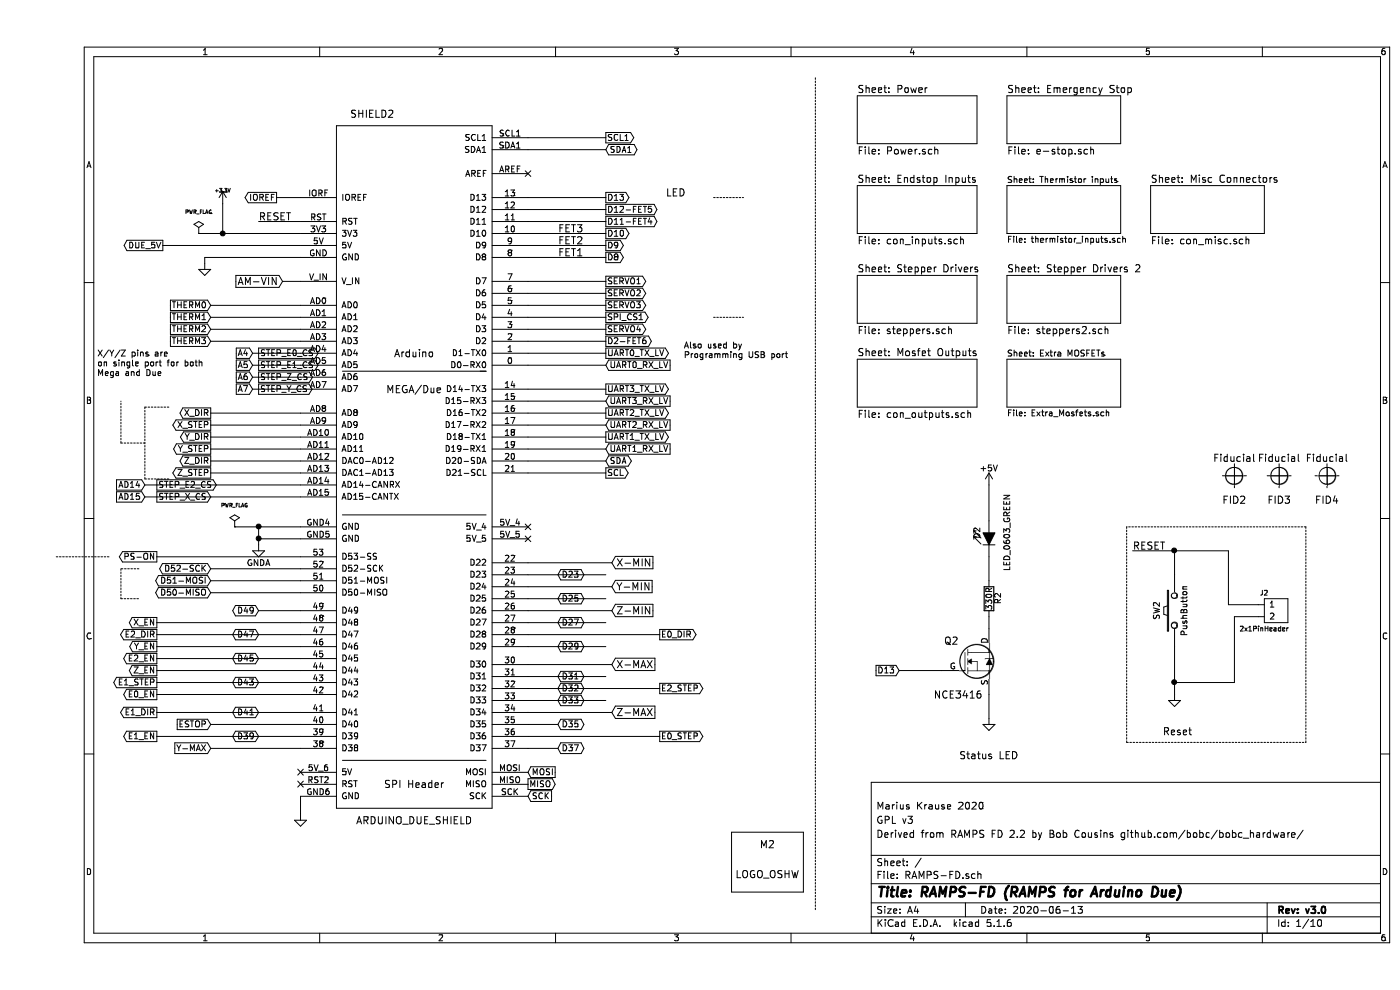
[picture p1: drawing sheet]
EESchema Schematic File Version 4
EELAYER 30 0
EELAYER END
$Descr A4 11693 8268
encoding utf-8
Sheet 1 10
Title "RAMPS-FD (RAMPS for Arduino Due)"
Date "2020-06-13"
Rev "v3.0"
Comp ""
Comment1 "Derived from RAMPS FD 2.2 by Bob Cousins github.com/bobc/bobc_hardware/"
Comment2 "GPL v3"
Comment3 "Marius Krause 2020"
Comment4 ""
$EndDescr
Text GLabel 900  4050 0    50   Input ~ 0
AD14
Text GLabel 900  4150 0    50   Input ~ 0
AD15
Text GLabel 1450 4750 0    50   BiDi ~ 0
D52-SCK
Text GLabel 1450 4950 0    50   BiDi ~ 0
D50-MISO
Text GLabel 4750 1250 2    50   BiDi ~ 0
SDA1
Text GLabel 4750 1150 2    50   Output ~ 0
SCL1
$Sheet
S 6850 800  1000 400 
U 5239FE5C
F0 "Power" 60
F1 "Power.sch" 60
$EndSheet
Text Notes 5400 3000 0    50   ~ 0
Also used by\nProgramming USB port
Text GLabel 4750 3750 2    50   Input ~ 0
UART1_RX_LV
Text GLabel 4750 3650 2    50   Output ~ 0
UART1_TX_LV
Text GLabel 2000 1650 0    50   Output ~ 0
IOREF
Text GLabel 2050 2350 0    60   Input ~ 0
AM-VIN
$Sheet
S 6850 2300 1000 400 
U 50FC2853
F0 "Stepper Drivers" 60
F1 "steppers.sch" 60
$EndSheet
$Sheet
S 8100 800  950  400 
U 5239FA54
F0 "Emergency Stop" 60
F1 "e-stop.sch" 60
$EndSheet
Text GLabel 1450 6050 0    50   Input ~ 0
ESTOP
$Sheet
S 8100 2300 950  400 
U 51B4E84F
F0 "Stepper Drivers 2" 60
F1 "steppers2.sch" 60
$EndSheet
Text Notes 500  3150 0    50   ~ 0
X/Y/Z pins are\non single port for both\nMega and Due
$Comp
L RAMPS-FD:ARDUINO_DUE_SHIELD SHIELD2
U 1 1
P 3200 3800
F 0 "SHIELD2" H 2800 6650 60  0000 C CNN
F 1 "ARDUINO_DUE_SHIELD" H 3150 750 60  0000 C CNN
F 2 "RAMPS-FD:ARDUINO_MEGA_DUE_SHIELD_FOOTPRINT_RMC" H 3200 3800 60  0001 C CNN
F 3 "" H 3200 3800 60  0001 C CNN
F 4 "yes" H 0   0   50  0001 C CNN "Fitted"
F 5 "LCSC: 1xC124372 5xC124381 1xC168945" H 0   0   50  0001 C CNN "Ordering"
	1    3200 3800
	1    0    0    -1  
$EndComp
Text GLabel 1450 4850 0    50   BiDi ~ 0
D51-MOSI
Text GLabel 1000 4650 0    50   Output ~ 0
PS-ON
Text GLabel 1800 3250 0    50   Input ~ 0
A7
Text GLabel 1800 3150 0    50   Input ~ 0
A6
Text GLabel 1450 2850 0    50   Input ~ 0
THERM3
$Sheet
S 9300 1550 950  400 
U 5176EFAC
F0 "Misc Connectors" 60
F1 "con_misc.sch" 60
$EndSheet
Text GLabel 5200 5750 2    50   Output ~ 0
E2_STEP
Text GLabel 1000 5300 0    50   Output ~ 0
E2_DIR
Text GLabel 1000 5500 0    50   Output ~ 0
E2_EN
$Sheet
S 6850 3000 1000 400 
U 50FC3D20
F0 "Mosfet Outputs" 60
F1 "con_outputs.sch" 60
$EndSheet
Text GLabel 4750 1850 2    50   Output ~ 0
D11-FET4
$Comp
L RAMPS-FD:LOGO_OSHW M2
U 1 1
P 6100 7200
F 0 "M2" H 6100 7350 60  0000 C CNN
F 1 "LOGO_OSHW" H 6100 7100 60  0000 C CNN
F 2 "RAMPS-FD:OSHW_logo_2" H 6000 7250 60  0001 C CNN
F 3 "" H 6100 7200 60  0001 C CNN
F 4 "No" H 6100 7200 60  0001 C CNN "Populate"
	1    6100 7200
	1    0    0    -1  
$EndComp
Text GLabel 4350 5850 2    50   BiDi ~ 0
D33
Text GLabel 4350 6050 2    50   BiDi ~ 0
D35
Text GLabel 4350 6250 2    50   BiDi ~ 0
D37
Text GLabel 1850 6150 0    50   BiDi ~ 0
D39
Text GLabel 1850 5950 0    50   BiDi ~ 0
D41
Text GLabel 1850 5700 0    50   BiDi ~ 0
D43
Text GLabel 1850 5500 0    50   BiDi ~ 0
D45
Text GLabel 1850 5300 0    50   BiDi ~ 0
D47
Text GLabel 1850 5100 0    50   BiDi ~ 0
D49
Text GLabel 1800 3050 0    50   Input ~ 0
A5
NoConn ~ 2200 6550
$Comp
L power:GND #PWR08
U 1 1
P 2200 6800
F 0 "#PWR08" H 2200 6800 30  0001 C CNN
F 1 "GND" H 2200 6730 30  0001 C CNN
F 2 "" H 2200 6800 60  0001 C CNN
F 3 "" H 2200 6800 60  0001 C CNN
	1    2200 6800
	1    0    0    -1  
$EndComp
Text GLabel 4100 6450 2    50   Input ~ 0
MOSI
Text GLabel 4100 6650 2    50   Input ~ 0
SCK
Text GLabel 4100 6550 2    50   Output ~ 0
MISO
Text GLabel 1800 2950 0    50   Input ~ 0
A4
Text GLabel 4750 3050 2    50   Input ~ 0
UART0_RX_LV
Text GLabel 4750 2950 2    50   Output ~ 0
UART0_TX_LV
Text GLabel 4750 3950 2    50   Output ~ 0
SCL
Text GLabel 4750 3850 2    50   BiDi ~ 0
SDA
Text GLabel 4800 5100 2    60   Input ~ 0
Z-MIN
Text GLabel 4800 5950 2    60   Input ~ 0
Z-MAX
Text GLabel 1450 6250 0    50   Input ~ 0
Y-MAX
Text GLabel 4800 4900 2    60   Input ~ 0
Y-MIN
Text GLabel 4800 4700 2    60   Input ~ 0
X-MIN
Text GLabel 4800 5550 2    60   Input ~ 0
X-MAX
Text Label 4350 1950 0    60   ~ 0
FET3
Text Label 4350 2050 0    60   ~ 0
FET2
Text Label 4350 2150 0    60   ~ 0
FET1
Text GLabel 4750 2150 2    50   Output ~ 0
D8
Text GLabel 4750 2050 2    50   Output ~ 0
D9
Text GLabel 4750 1950 2    50   Output ~ 0
D10
Text GLabel 4750 2350 2    50   Output ~ 0
SERVO1
Text GLabel 4750 2450 2    50   Output ~ 0
SERVO2
Text GLabel 4750 2550 2    50   Output ~ 0
SERVO3
Text GLabel 4750 2750 2    50   Output ~ 0
SERVO4
$Sheet
S 6850 1550 1000 400 
U 50FC37D4
F0 "Endstop Inputs" 60
F1 "con_inputs.sch" 60
$EndSheet
Text GLabel 1450 3950 0    50   Output ~ 0
Z_STEP
Text GLabel 1450 3850 0    50   Output ~ 0
Z_DIR
$Comp
L power:PWR_FLAG #FLG02
U 1 1
P 1350 1950
F 0 "#FLG02" H 1350 2045 30  0001 C CNN
F 1 "PWR_FLAG" H 1350 2130 30  0000 C CNN
F 2 "" H 1350 1950 60  0001 C CNN
F 3 "~" H 1350 1950 60  0001 C CNN
	1    1350 1950
	1    0    0    -1  
$EndComp
Text GLabel 1000 5700 0    50   Output ~ 0
E1_STEP
Text GLabel 1000 5200 0    50   Output ~ 0
X_EN
Text GLabel 1000 5950 0    50   Output ~ 0
E1_DIR
Text GLabel 1000 6150 0    50   Output ~ 0
E1_EN
Text GLabel 5200 5300 2    50   Output ~ 0
E0_DIR
Text GLabel 5200 6150 2    50   Output ~ 0
E0_STEP
Text GLabel 1000 5800 0    50   Output ~ 0
E0_EN
Text GLabel 1450 2750 0    50   Input ~ 0
THERM2
Text GLabel 1450 2650 0    50   Input ~ 0
THERM1
Text GLabel 1450 2550 0    50   Input ~ 0
THERM0
Text GLabel 1000 5600 0    50   Output ~ 0
Z_EN
Text GLabel 1450 3650 0    50   Output ~ 0
Y_DIR
Text GLabel 1450 3750 0    50   Output ~ 0
Y_STEP
Text GLabel 1000 5400 0    50   Output ~ 0
Y_EN
Text GLabel 1450 3450 0    50   Output ~ 0
X_DIR
Text GLabel 1450 3550 0    50   Output ~ 0
X_STEP
Text Notes 9400 6150 0    60   ~ 0
Reset
Text Notes 7700 6350 0    60   ~ 0
Status LED
$Comp
L power:GND #PWR06
U 1 1
P 9500 5800
F 0 "#PWR06" H 9500 5800 30  0001 C CNN
F 1 "GND" H 9500 5730 30  0001 C CNN
F 2 "" H 9500 5800 60  0001 C CNN
F 3 "" H 9500 5800 60  0001 C CNN
	1    9500 5800
	1    0    0    -1  
$EndComp
$Comp
L RAMPS-FD:PushButton SW2
U 1 1
P 9500 5100
F 0 "SW2" H 9500 5250 50  0000 C CNN
F 1 "PushButton" H 9500 5020 50  0000 C CNN
F 2 "RAMPS-FD:SW_6x6_SMD" H 9500 5100 60  0001 C CNN
F 3 "" H 9500 5100 60  0001 C CNN
F 4 "yes" H 0   0   50  0001 C CNN "Fitted"
F 5 "LCSC: C273496" H 0   0   50  0001 C CNN "Ordering"
F 6 "0,497955" H 0   0   50  0001 C CNN "Price (USD)"
	1    9500 5100
	0    -1   1    0   
$EndComp
Text Label 9150 4600 0    60   ~ 0
RESET
Text Label 1850 1850 0    60   ~ 0
RESET
$Comp
L power:GND #PWR07
U 1 1
P 7950 6000
F 0 "#PWR07" H 7950 6000 30  0001 C CNN
F 1 "GND" H 7950 5930 30  0001 C CNN
F 2 "" H 7950 6000 60  0001 C CNN
F 3 "" H 7950 6000 60  0001 C CNN
	1    7950 6000
	1    0    0    -1  
$EndComp
$Comp
L RAMPS-FD:LED_0603_GREEN D2
U 1 1
P 7950 4450
F 0 "D2" H 7950 4550 50  0000 C CNN
F 1 "LED_0603_GREEN" H 7950 4300 50  0000 C CNN
F 2 "RAMPS-FD:LED_0603" H 7950 4450 60  0001 C CNN
F 3 "https://datasheet.lcsc.com/szlcsc/1811141223_TOGIALED-TJ-S1608SW6TGLC2G-A5_C192316.pdf" H 7950 4450 60  0001 C CNN
F 4 "yes" H 0   0   50  0001 C CNN "Fitted"
F 5 "LCSC: C192316" H 0   0   50  0001 C CNN "Ordering"
F 6 "0,021656" H 0   0   50  0001 C CNN "Price (USD)"
	1    7950 4450
	0    -1   -1   0   
$EndComp
$Comp
L power:+3.3V #PWR02
U 1 1
P 1550 1700
F 0 "#PWR02" H 1550 1660 30  0001 C CNN
F 1 "+3.3V" H 1550 1810 30  0000 C CNN
F 2 "" H 1550 1700 60  0001 C CNN
F 3 "" H 1550 1700 60  0001 C CNN
	1    1550 1700
	1    0    0    -1  
$EndComp
$Comp
L power:GND #PWR03
U 1 1
P 1400 2200
F 0 "#PWR03" H 1400 2200 30  0001 C CNN
F 1 "GND" H 1400 2130 30  0001 C CNN
F 2 "" H 1400 2200 60  0001 C CNN
F 3 "" H 1400 2200 60  0001 C CNN
	1    1400 2200
	1    0    0    -1  
$EndComp
Text GLabel 4750 2650 2    50   Output ~ 0
SPI_CS1
Text GLabel 4750 3350 2    50   Input ~ 0
UART3_RX_LV
Text GLabel 4750 3250 2    50   Output ~ 0
UART3_TX_LV
Text GLabel 4750 3550 2    50   Input ~ 0
UART2_RX_LV
Text GLabel 4750 3450 2    50   Output ~ 0
UART2_TX_LV
Text GLabel 4750 1750 2    50   Output ~ 0
D12-FET5
Text GLabel 4750 2850 2    50   Output ~ 0
D2-FET6
$Sheet
S 8100 3000 950  400 
U 523E5F7E
F0 "Extra MOSFETs" 50
F1 "Extra_Mosfets.sch" 50
$EndSheet
Text GLabel 4350 5750 2    50   BiDi ~ 0
D32
Text GLabel 4750 1650 2    50   Output ~ 0
D13
$Comp
L RAMPS-FD:2x1PinHeader J2
U 1 1
P 10250 5050
F 0 "J2" H 10250 5150 40  0000 C CNN
F 1 "2x1PinHeader" H 10250 4850 40  0000 C CNN
F 2 "RAMPS-FD:PinHeader_1x02_P2.54mm_Vertical" H 10250 5050 60  0001 C CNN
F 3 "" H 10250 5050 60  0000 C CNN
F 4 "yes" H 0   0   50  0001 C CNN "Fitted"
F 5 "LCSC: C124375" H 0   0   50  0001 C CNN "Ordering"
F 6 "0,015147" H 0   0   50  0001 C CNN "Price (USD)"
	1    10250 5050
	1    0    0    -1  
$EndComp
$Sheet
S 8100 1550 950  400 
U 52C42F11
F0 "Thermistor inputs" 50
F1 "thermistor_inputs.sch" 50
$EndSheet
Text GLabel 1050 2050 0    50   Output ~ 0
DUE_5V
NoConn ~ 2200 6450
NoConn ~ 4100 4400
NoConn ~ 4100 4500
$Comp
L power:GNDA #PWR05
U 1 1
P 1850 4550
F 0 "#PWR05" H 1850 4300 50  0001 C CNN
F 1 "GNDA" H 1850 4400 50  0000 C CNN
F 2 "" H 1850 4550 50  0000 C CNN
F 3 "" H 1850 4550 50  0000 C CNN
	1    1850 4550
	1    0    0    -1  
$EndComp
$Comp
L power:PWR_FLAG #FLG03
U 1 1
P 1650 4400
F 0 "#FLG03" H 1650 4495 30  0001 C CNN
F 1 "PWR_FLAG" H 1650 4580 30  0000 C CNN
F 2 "" H 1650 4400 60  0001 C CNN
F 3 "~" H 1650 4400 60  0001 C CNN
	1    1650 4400
	1    0    0    -1  
$EndComp
$Comp
L power:+5V #PWR04
U 1 1
P 7950 4050
F 0 "#PWR04" H 7950 3900 50  0001 C CNN
F 1 "+5V" H 7950 4190 50  0000 C CNN
F 2 "" H 7950 4050 50  0000 C CNN
F 3 "" H 7950 4050 50  0000 C CNN
	1    7950 4050
	1    0    0    -1  
$EndComp
NoConn ~ 4100 1450
Wire Wire Line
	2200 4150 900  4150
Wire Notes Line
	1100 4000 900  4000
Wire Notes Line
	900  4000 900  3400
Wire Wire Line
	4800 4700 4100 4700
Wire Wire Line
	1450 3650 2200 3650
Wire Wire Line
	1450 3850 2200 3850
Wire Wire Line
	1000 5800 2200 5800
Wire Wire Line
	4100 6250 4350 6250
Wire Wire Line
	1000 5950 2200 5950
Wire Wire Line
	1000 5700 2200 5700
Wire Wire Line
	1000 5300 2200 5300
Wire Wire Line
	4750 3450 4100 3450
Wire Wire Line
	2200 5100 1850 5100
Wire Wire Line
	2200 6650 2200 6800
Wire Wire Line
	4100 2950 4750 2950
Wire Wire Line
	4750 3850 4100 3850
Wire Wire Line
	4750 3250 4100 3250
Wire Wire Line
	4100 2850 4750 2850
Wire Wire Line
	4750 2150 4100 2150
Wire Wire Line
	4750 1950 4100 1950
Wire Wire Line
	4750 2650 4100 2650
Wire Wire Line
	4750 2550 4100 2550
Wire Wire Line
	4750 1850 4100 1850
Wire Notes Line
	10600 6200 10600 4400
Wire Notes Line
	10600 4400 9100 4400
Wire Wire Line
	1000 5400 2200 5400
Wire Wire Line
	1350 1950 1550 1950
Wire Wire Line
	4100 6150 5200 6150
Wire Wire Line
	4100 4900 4800 4900
Wire Wire Line
	4100 5300 5200 5300
Wire Wire Line
	4100 5950 4800 5950
Wire Wire Line
	2200 3950 1450 3950
Wire Wire Line
	2200 3250 1800 3250
Wire Wire Line
	2200 2750 1450 2750
Wire Wire Line
	2200 2550 1450 2550
Wire Wire Line
	9500 5400 9500 5700
Wire Wire Line
	1550 1950 1550 1700
Wire Wire Line
	7950 4850 7950 4650
Wire Wire Line
	1850 1850 2200 1850
Wire Wire Line
	2050 2350 2200 2350
Wire Wire Line
	1450 2650 2200 2650
Wire Wire Line
	2200 3150 1800 3150
Wire Wire Line
	1450 3450 2200 3450
Wire Wire Line
	900  4050 2200 4050
Wire Wire Line
	2200 6250 1450 6250
Wire Wire Line
	4800 5550 4100 5550
Wire Wire Line
	4800 5100 4100 5100
Wire Wire Line
	1450 4750 2200 4750
Wire Wire Line
	1450 4950 2200 4950
Wire Wire Line
	1450 4850 2200 4850
Wire Wire Line
	2200 1650 2000 1650
Wire Wire Line
	4750 1150 4100 1150
Wire Wire Line
	4750 1250 4100 1250
Connection ~ 1550 1950
Wire Wire Line
	2200 5200 1000 5200
Wire Wire Line
	4750 1650 4100 1650
Wire Notes Line
	9100 4400 9100 6200
Wire Notes Line
	9100 6200 10600 6200
Wire Wire Line
	4750 2450 4100 2450
Wire Wire Line
	4750 2050 4100 2050
Wire Wire Line
	4750 1750 4100 1750
Wire Wire Line
	4750 2750 4100 2750
Wire Wire Line
	4100 3350 4750 3350
Wire Wire Line
	4100 3750 4750 3750
Wire Wire Line
	4750 3650 4100 3650
Wire Wire Line
	4750 3950 4100 3950
Wire Wire Line
	4750 3050 4100 3050
Wire Wire Line
	1800 2950 2200 2950
Wire Wire Line
	1800 3050 2200 3050
Wire Wire Line
	2200 5600 1000 5600
Wire Wire Line
	1000 4650 2200 4650
Wire Wire Line
	4100 3550 4750 3550
Wire Wire Line
	1000 5500 2200 5500
Wire Wire Line
	1000 6150 2200 6150
Wire Wire Line
	4100 5750 5200 5750
Wire Wire Line
	4350 6050 4100 6050
Wire Wire Line
	4750 2350 4100 2350
Wire Wire Line
	1450 6050 2200 6050
Wire Wire Line
	9150 4600 9500 4600
Wire Wire Line
	9500 4600 9500 4800
Wire Wire Line
	1450 2850 2200 2850
Wire Wire Line
	1450 3750 2200 3750
Wire Wire Line
	1450 3550 2200 3550
Wire Notes Line
	6500 650  6500 7600
Wire Wire Line
	2200 2150 1400 2150
Wire Wire Line
	1400 2150 1400 2200
Wire Notes Line
	900  3400 1100 3400
Wire Notes Line
	5650 1650 5900 1650
Wire Notes Line
	900  3700 700  3700
Wire Notes Line
	700  3700 700  3350
Wire Notes Line
	850  4750 700  4750
Wire Notes Line
	700  4750 700  5000
Wire Notes Line
	700  5000 850  5000
Wire Notes Line
	600  4650 150  4650
Wire Notes Line
	5650 2650 5900 2650
Connection ~ 9500 4600
Wire Wire Line
	10000 5700 9500 5700
Connection ~ 9500 5700
Wire Wire Line
	2200 2050 1050 2050
Wire Wire Line
	2200 4500 1850 4500
Wire Wire Line
	1850 4400 1850 4500
Wire Wire Line
	1650 4400 1850 4400
Connection ~ 1850 4500
Connection ~ 1850 4400
Text GLabel 7200 5600 0    50   Input ~ 0
D13
Text Notes 5250 1650 0    60   ~ 0
LED
$Comp
L RAMPS-FD:Fiducial FID3
U 1 1
P 10375 3975
F 0 "FID3" H 10375 3775 60  0000 C CNN
F 1 "Fiducial" H 10375 4125 60  0000 C CNN
F 2 "RAMPS-FD:Fiducial_1mm_Mask2mm" H 10275 3675 60  0001 C CNN
F 3 "" H 10375 3975 60  0000 C CNN
F 4 "No" H 10375 3975 60  0001 C CNN "Populate"
	1    10375 3975
	1    0    0    -1  
$EndComp
$Comp
L RAMPS-FD:Fiducial FID4
U 1 1
P 10775 3975
F 0 "FID4" H 10775 3775 60  0000 C CNN
F 1 "Fiducial" H 10775 4125 60  0000 C CNN
F 2 "RAMPS-FD:Fiducial_1mm_Mask2mm" H 10675 3675 60  0001 C CNN
F 3 "" H 10775 3975 60  0000 C CNN
F 4 "No" H 10775 3975 60  0001 C CNN "Populate"
	1    10775 3975
	1    0    0    -1  
$EndComp
$Comp
L RAMPS-FD:Fiducial FID2
U 1 1
P 10000 3975
F 0 "FID2" H 10000 3775 60  0000 C CNN
F 1 "Fiducial" H 10000 4125 60  0000 C CNN
F 2 "RAMPS-FD:Fiducial_1mm_Mask2mm" H 9900 3675 60  0001 C CNN
F 3 "" H 10000 3975 60  0000 C CNN
F 4 "No" H 10000 3975 60  0001 C CNN "Populate"
	1    10000 3975
	1    0    0    -1  
$EndComp
Text GLabel 1850 3250 2    50   Output ~ 0
STEP_Y_CS
Text GLabel 1000 4150 2    50   Output ~ 0
STEP_X_CS
Text GLabel 1850 3150 2    50   Output ~ 0
STEP_Z_CS
Text GLabel 1850 2950 2    50   Output ~ 0
STEP_E0_CS
Text GLabel 1850 3050 2    50   Output ~ 0
STEP_E1_CS
Text GLabel 1000 4050 2    50   Output ~ 0
STEP_E2_CS
Wire Wire Line
	1550 1950 2200 1950
Wire Wire Line
	9500 4600 9950 4600
Wire Wire Line
	9500 5700 9500 5800
Wire Wire Line
	1850 4500 1850 4550
Wire Wire Line
	1850 4400 2200 4400
Text GLabel 4350 5650 2    50   BiDi ~ 0
D31
Text GLabel 4350 5400 2    50   BiDi ~ 0
D29
Text GLabel 4350 5200 2    50   BiDi ~ 0
D27
Text GLabel 4350 5000 2    50   BiDi ~ 0
D25
Text GLabel 4350 4800 2    50   BiDi ~ 0
D23
Wire Wire Line
	4100 4800 4750 4800
Wire Wire Line
	4100 5000 4750 5000
Wire Wire Line
	4100 5200 4750 5200
Wire Wire Line
	4100 5400 4750 5400
Wire Wire Line
	4100 5650 4750 5650
Wire Wire Line
	4100 5850 4750 5850
$Comp
L RAMPS-FD:330R R2
U 1 1
P 7950 5000
F 0 "R2" V 8025 4950 50  0000 L CNN
F 1 "330R" V 7950 4900 50  0000 L CNN
F 2 "RAMPS-FD:R_0603" V 7880 5000 50  0001 C CNN
F 3 "" H 7950 5000 50  0001 C CNN
F 4 "yes" H 0   0   50  0001 C CNN "Fitted"
F 5 "LCSC: C144606" H 0   0   50  0001 C CNN "Ordering"
F 6 "0,002275" H 0   0   50  0001 C CNN "Price (USD)"
	1    7950 5000
	1    0    0    -1  
$EndComp
Wire Wire Line
	7950 4050 7950 4350
$Comp
L RAMPS-FD:NCE3416 Q2
U 1 1
P 7550 5600
F 0 "Q2" H 7700 5850 60  0000 R CNN
F 1 "NCE3416" H 7900 5400 60  0000 R CNN
F 2 "RAMPS-FD:SOT-23" H 7550 5600 60  0001 C CNN
F 3 "https://datasheet.lcsc.com/szlcsc/1811071721_Wuxi-NCE-Power-Semiconductor-NCE3416_C113491.pdf" H 7550 5600 60  0001 C CNN
F 4 "#20V #6.5A" H 7550 5600 50  0001 C CNN "Rating"
F 5 "yes" H 0   0   50  0001 C CNN "Fitted"
F 6 "LCSC: C113491 " H 0   0   50  0001 C CNN "Ordering"
F 7 "0,033091" H 0   0   50  0001 C CNN "Price (USD)"
	1    7550 5600
	1    0    0    -1  
$EndComp
Wire Wire Line
	7550 5600 7200 5600
Wire Wire Line
	7950 5250 7950 5150
Wire Wire Line
	7950 5800 7950 6000
Wire Wire Line
	10200 5050 9950 5050
Wire Wire Line
	10000 5150 10200 5150
Wire Wire Line
	10000 5150 10000 5700
Wire Wire Line
	9950 4600 9950 5050
$EndSCHEMATC
